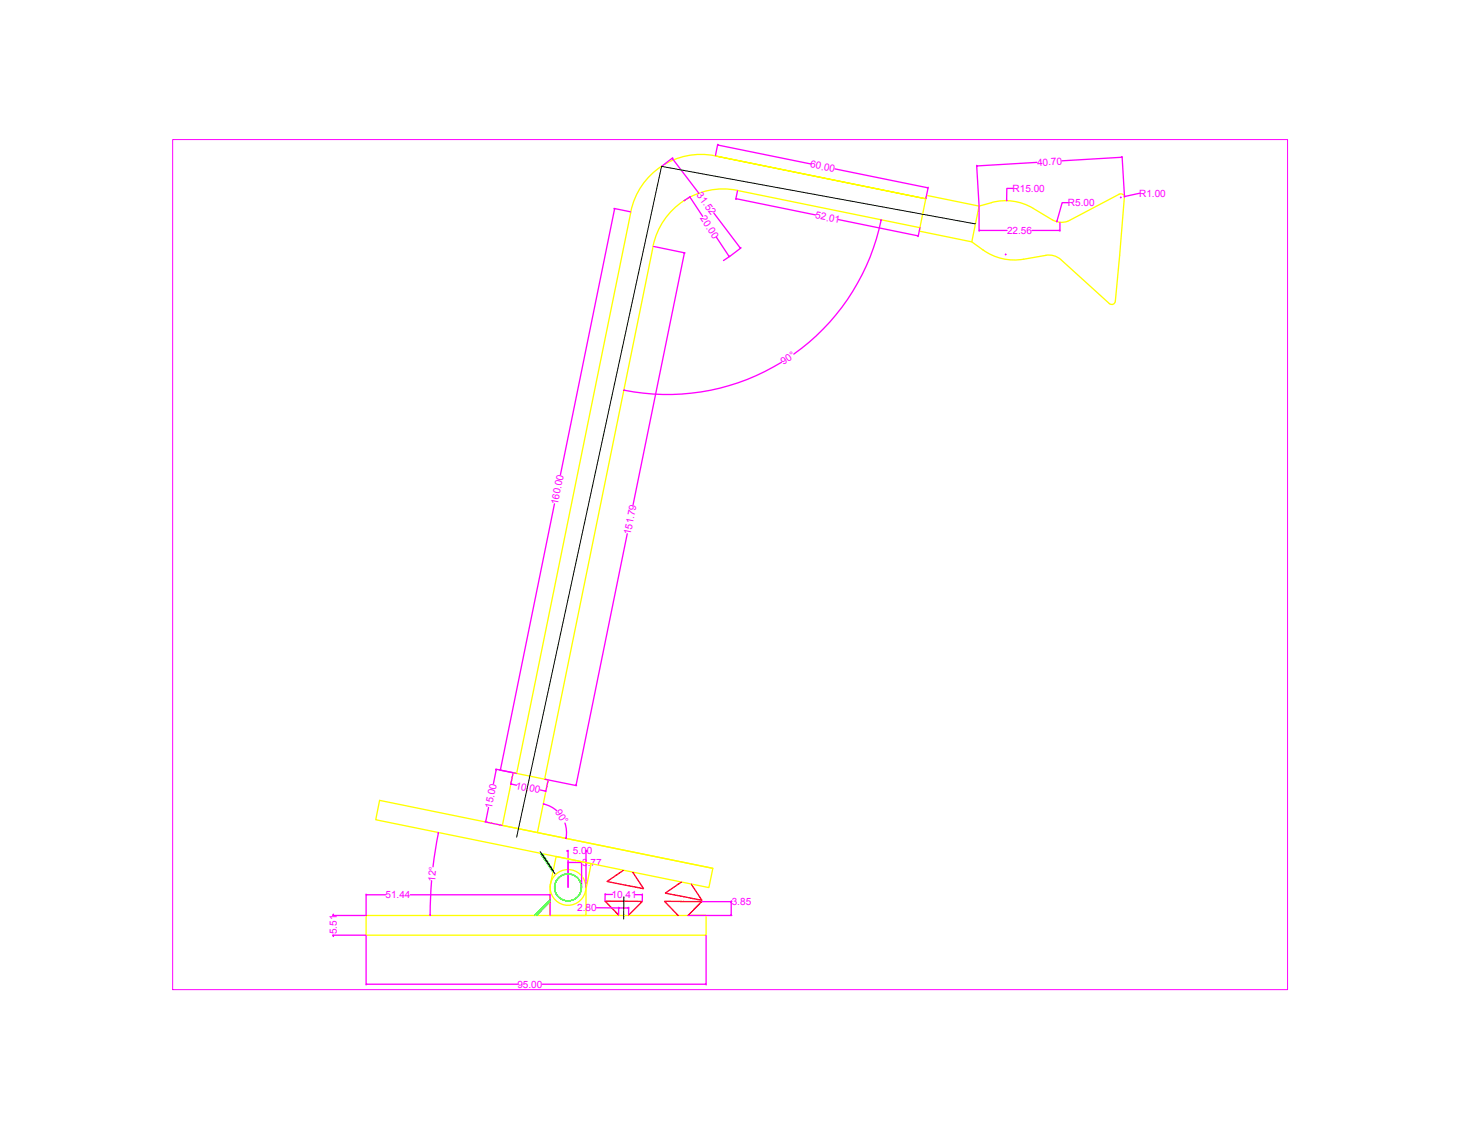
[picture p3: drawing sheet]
<svg xmlns="http://www.w3.org/2000/svg" width="279mm" height="216mm" viewBox="0 0 279 216" stroke-linecap="round" stroke-linejoin="round" font-family="sans-serif">
<!-- layer: capa1 -->
<g fill="none" stroke="#ff0" stroke-width=".25">
<path d="M136.9 29.8a13.7 13.7 0 0 0-16.2 10.7M177.2 38l-40.3-8.2 40.3 8.2M177.3 37.4l10.1 2-1.4 6.8-10.1-2zM187.4 39.4a12.2 12.2 0 0 1 7.8-.7 20.3 20.3 0 0 1 6.2 3.4M120.7 40.5l-21.8 107.4-.7-.1M125 47.1l-20.8 101.9 .7 .1M176 43.5l-34.9-7.1a13.7 13.7 0 0 0-16.1 10.7M186 46.2a12.7 12.7 0 0 0 7.2 3.5 21.2 21.2 0 0 0 7-.9M200.1 48.8a3.4 3.4 0 0 1 2.9 .8l9.3 8.5M201.4 42a3.4 3.4 0 0 0 2.9 .3l9.9-5.2a.68 .68 0 0 1 1 .7l-1.8 19.8a.69 .69 0 0 1-.4 .6 .69 .69 0 0 1-.7-.1M72.6 153.1l63.8 13-.7 3.6-63.8-12.9zM104.9 149.1l-6.7-1.3-2.1 10 40.3 8.3"/>
<path d="M104.9 149.1l-2.1 10.1M70.1 175.1h65v3.7h-65zM105.3 169.6v5.5h6.8v-5.5M105.3 169.6a3.4 3.4 0 0 1 3.4-3.3 3.4 3.4 0 0 1 3.4 3.3M112 170.5a3.4 3.4 0 0 1-4 2.6 3.4 3.4 0 0 1-2.7-3.9l1.1-5.4 6.7 1.4-1.1 5.3"/>
</g>
<!-- layer: cotas -->
<g fill="none" stroke="#f0f" stroke-width=".25">
<path d="M117.5 39.9l3.2 .6M117.6 39.9v.1zM128.7 30.3v.1zM128.7 30.4l5.1 6.6M128.7 30.2l-2.1 1.6M132 37.7l.1 .1zM132.1 37.8l2.4 3.6M132.1 37.6l-1.2 .8M137.3 27.7h.2zM137.4 27.6l-.5 2.2M137.4 27.7l17.7 3.6M140.8 38h.1z"/>
<path d="M140.9 38l15.2 3.1M141.1 36.5l-.3 1.6M159.8 32.3l17.7 3.6M177.5 35.9h.1zM177.6 35.8l-.4 2.2M186.9 31.6l.5 7.8M186.9 31.8h.1zM187.4 39.5v4.7M192.6 38.3v.1zM193.9 36h-1.2l-.1 2.3M198.4 31.1l-11.4 .6M204.4 38.8h-1.1l-1 3.5"/>
<path d="M214.4 37.8h.1M214.5 37.7v.1M214.6 30.1h.1zM214.6 30.1l-11.4 .7M214.7 30l.5 7.7M215.1 37.6l.2-.1zM218.1 37l-2.8 .6M117.6 40l-10.3 50.8M125 47.1l6.1 1.3M131 48.5l-9.8 48M131 48.3l-.1 .2zM136.6 40.7l5 6.7"/>
<path d="M137.1 45.4l2.4 3.6M139.5 49l.1 .1zM139.7 49l-1.2 .8M141.6 47.4l.1 .1zM141.8 47.4l-2.1 1.6M160.5 42l15.1 3.1M168.6 42.1a41.8 41.8 0 0 1-16.7 25.6M168.6 42v.1zM175.6 45.1h.1zM176 43.6l-.3 1.6M187.4 44.1l.1-.1zM187.5 44.1h5.2"/>
<path d="M192.4 48.7h.1M192.4 48.6v.1M197.5 44.1h5.2M202.2 42.3v.1zM202.7 44l.1 .1zM202.8 42.6v1.6M119.4 74.6l.1 .1zM149.6 69.3a41.7 41.7 0 0 1-30.1 5.3M106.1 96.4l-10.3 50.8M120 102.1l-9.7 48M83.9 159.3l-1 6.5M83.9 159.2v.1z"/>
<path d="M92.8 157.2l3.3 .6M92.9 157.1v.1zM93.5 154.4l-.5 2.7M94.9 147.1l3.3 .7-.5 2.3M95 147.2l-.6 2.7M95 147.1l-.1 .1zM95.6 147.3l3.2 .6M95.8 147.2v.1zM97.7 149.9l.2 .1zM97.9 149.9l.9 .3M103.4 151.1l1 .2M104 153.8h.1z"/>
<path d="M104.1 153.8l1.3 .5 1.2 .8M104.3 149l6 1.2M104.4 151.3h.1zM104.9 149.2l-.5 2.2M108.1 157.4l.3 1.4-.1 1.4M110.2 150.1v.1zM63.7 175.1h6.3M63.7 178.8h6.3M63.8 174.9v.2zM63.8 178.8v.2zM63.8 174.8v.1M63.8 179v.1"/>
<path d="M70.1 171.1h.1zM70.1 171v4M70.1 178.9v9.4M70.2 171.1h3.6M78.5 171.1h26.7M82.3 174.9v.2zM82.6 168.4l-.3 6.5M105.2 171.1h.1zM105.3 171v4M108.3 160.2v.1zM108.5 162.7h.1M108.6 162.7h.1z"/>
<path d="M108.7 164.9l.1 .1zM108.7 162.6v7.1M108.8 164.9h2.4M111.2 164.9h.1zM111.3 164.8v4.9M111.3 164.9h.1M112.1 162.7h.2zM112.1 162.6v7.1M112.3 162.7h.1M114.2 173.6h4.2M115.8 171l.1 .1zM115.8 170.9v1.4"/>
<path d="M115.9 171h1.3M118.4 173.6h.1zM118.4 173.5v1.4M118.5 173.6h1.7M120.2 173.6h.1zM120.3 173.5v1.5M121.5 171.1h1.3M122.8 171.1h.1zM122.9 171v1.3M131.7 175.1h8.3M134.3 172.4h5.7M135.1 178.9v9.4"/>
<path d="M139.9 174.9v.2zM139.9 172.4l.1 .2zM139.9 172.6v2.3M140 172.3l-.1 .1M70.1 188.2h.1zM70.2 188.2h28.8M103.8 188.2h31.2M135 188.2h.1z"/>
</g>
<!-- layer: cositas de metal -->
<g fill="none" stroke="#0f0" stroke-width=".25">
<path d="M103.4 163.2l2.4 3.6M103.8 163.3l2.1 3.2M105.3 172.1l-3 3M105.3 172.4l-2.6 2.7"/>
<circle cx="108.7" cy="169.7" r="2.57"/>
</g>
<!-- layer: ventosas -->
<path d="M118.4 175l-2.6-2.7 7.1 .1-2.6 2.6M119.2 166.5l-3 2.1 7 1.3-2.1-3.1M129.8 175l-2.6-2.6h7.1l-2.6 2.7M130.4 168.7l-3.1 2.1 7 1.4-2-3.1" fill="none" stroke="#f00" stroke-width=".25"/>
<!-- layer: ejes de revolucion -->
<path d="M186.7 42.8l-60.1-11-27.7 128.3M103.4 162.9l2.8 4.3M119.4 171.5v4.2" fill="none" stroke="#000" stroke-width=".19"/>
<!-- layer: cotas -->
<path d="M33 26.7h213.4v162.6h-213.4z" fill="none" stroke="#f0f" stroke-width=".19"/>
<g font-size="1.9" fill="#f0f">
<text x="155" y="32" transform="rotate(11 155 32)">60.00</text>
<text x="198.5" y="31.7" transform="rotate(-4 198.5 31.7)">40.70</text>
<text x="133.2" y="37.4" transform="rotate(53 133.2 37.4)">31.52</text>
<text x="133.9" y="41.8" transform="rotate(57 133.9 41.8)">20.00</text>
<text x="155.9" y="41.8" transform="rotate(11 155.9 41.8)">52.01</text>
<text x="193.8" y="36.7">R15.00</text>
<text x="204.4" y="39.4">R5.00</text>
<text x="218" y="37.6">R1.00</text>
<text x="192.7" y="44.7">22.56</text>
<text x="149.9" y="69.9" transform="rotate(-34 149.9 69.9)">90°</text>
<text x="106.7" y="96.6" transform="rotate(-79 106.7 96.6)">160.00</text>
<text x="120.7" y="102.3" transform="rotate(-79 120.7 102.3)">151.79</text>
<text x="94.1" y="154.7" transform="rotate(-79 94.1 154.7)">15.00</text>
<text x="98.6" y="150.8" transform="rotate(11 98.6 150.8)">10.00</text>
<text x="106.2" y="155.3" transform="rotate(56 106.2 155.3)">90°</text>
<text x="109.6" y="163.4">5.00</text>
<text x="111.4" y="165.6">3.77</text>
<text x="73.8" y="171.8">51.44</text>
<text x="83.2" y="168.6" transform="rotate(-84 83.2 168.6)">12°</text>
<text x="117" y="171.7" transform="rotate(1 117 171.7)">10.41</text>
<text x="140" y="173">3.85</text>
<text x="64.5" y="178.7" transform="rotate(-90 64.5 178.7)">5.51</text>
<text x="110.5" y="174.3">2.80</text>
<text x="99" y="188.9">95.00</text>
</g>
</svg>
